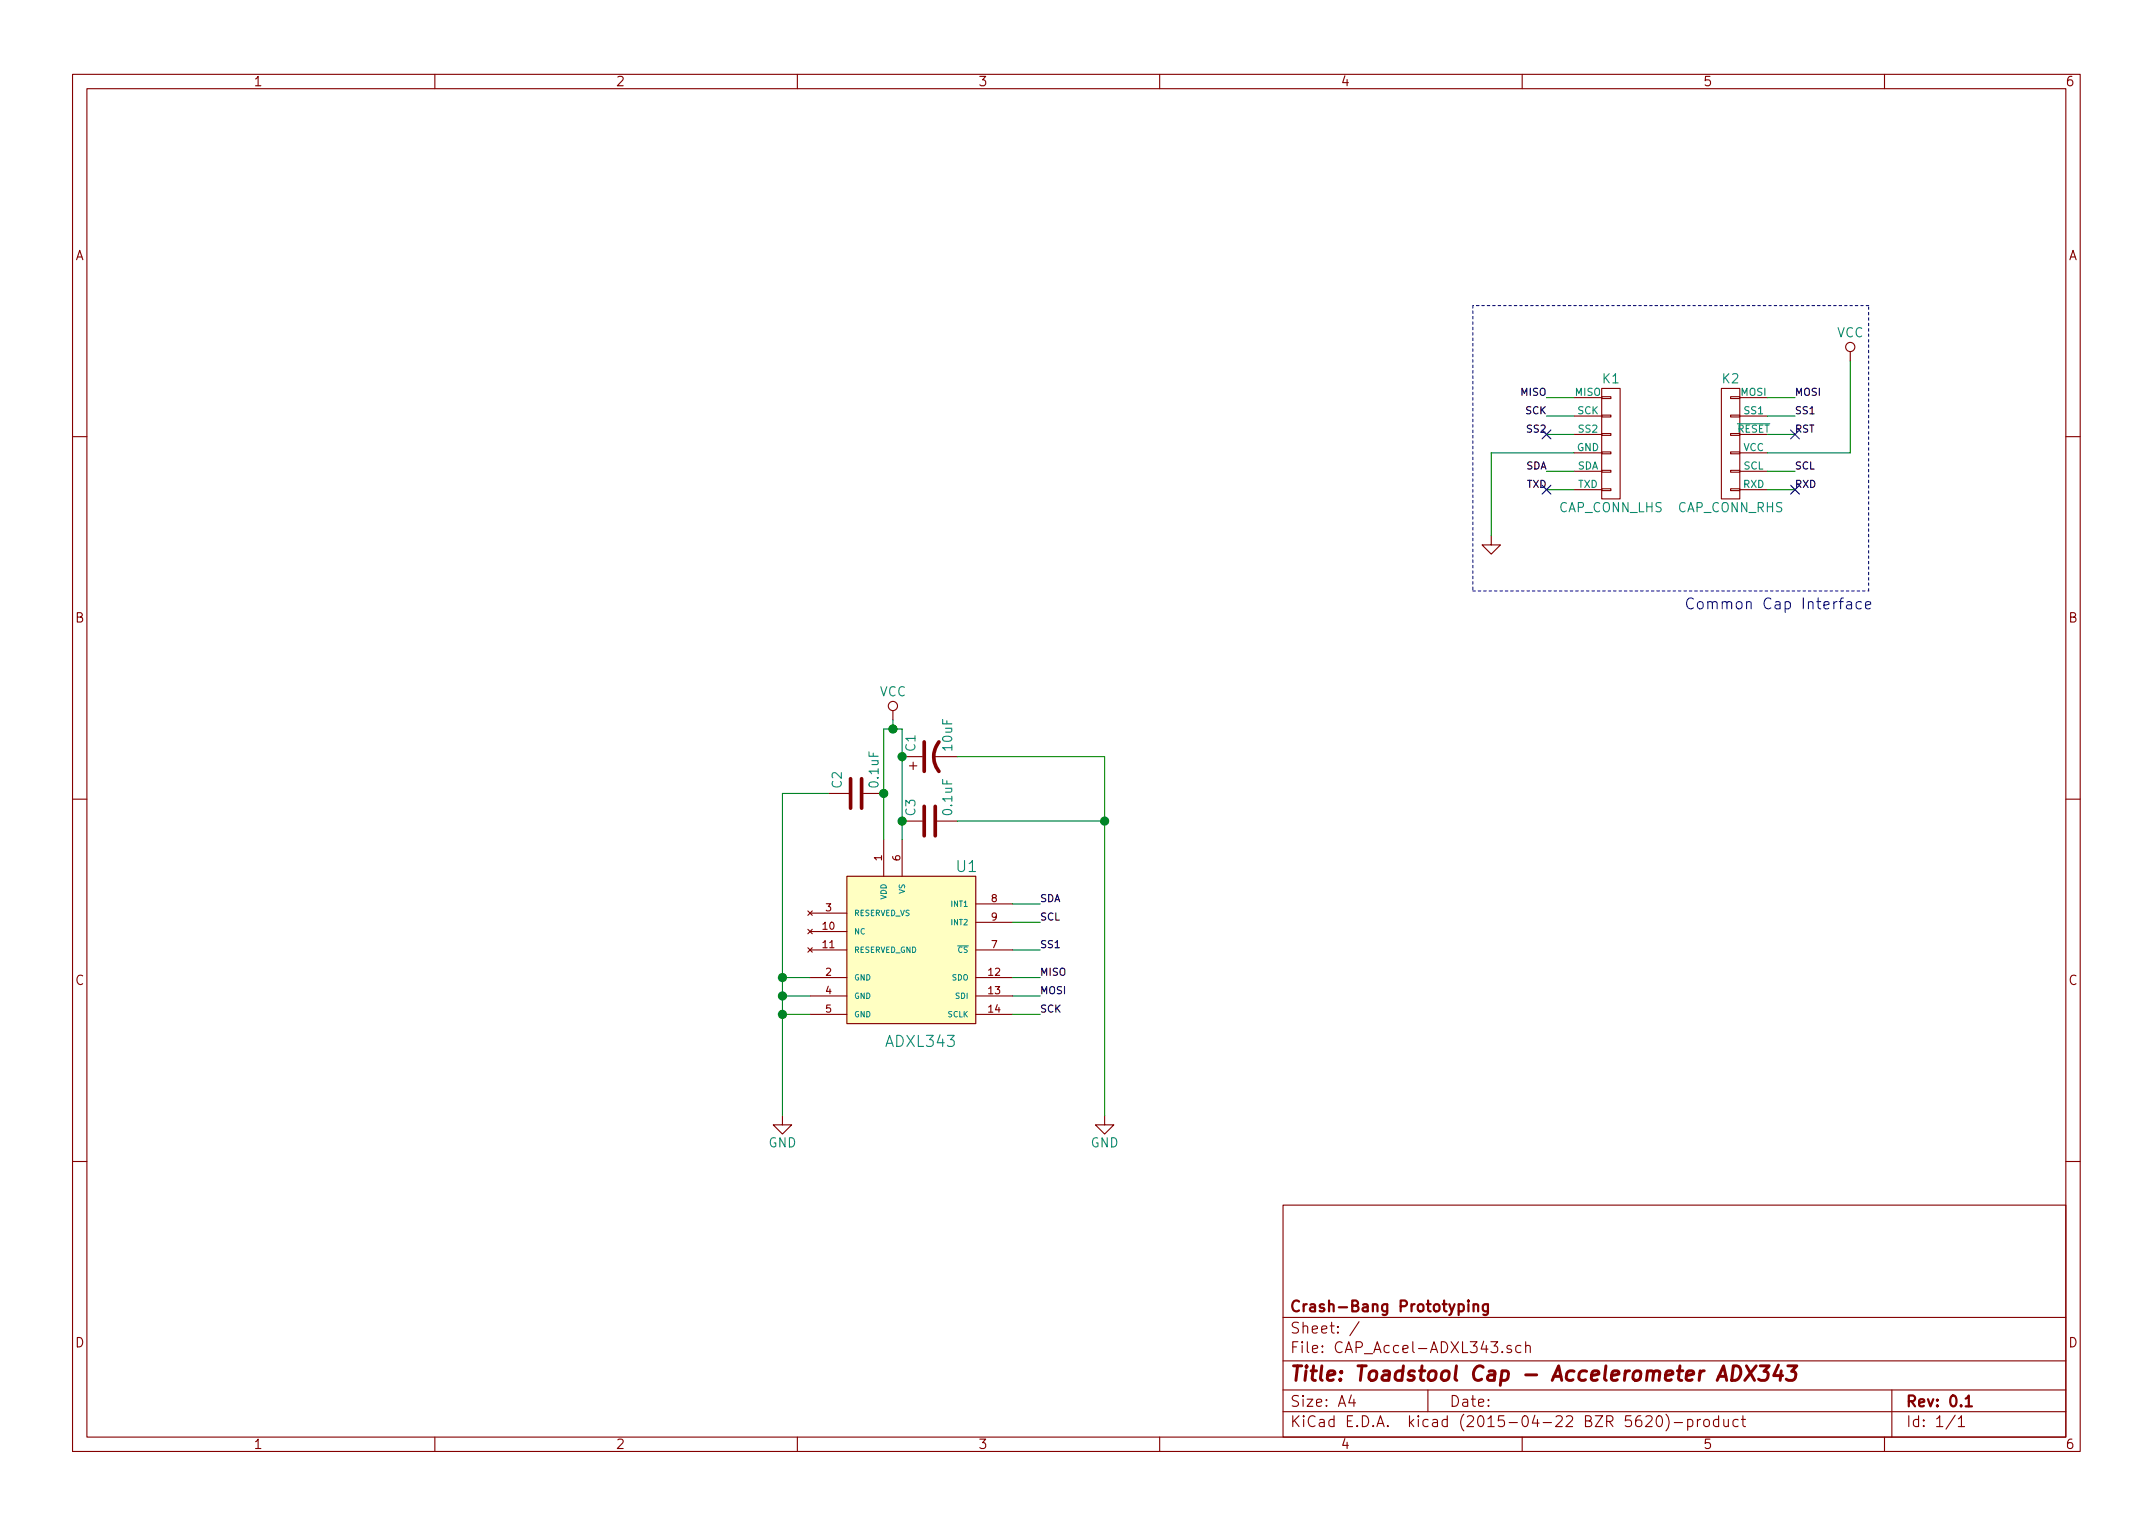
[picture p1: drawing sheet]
<svg xmlns="http://www.w3.org/2000/svg" width="297mm" height="210mm" viewBox="0 0 297 210" stroke-linecap="round" stroke-linejoin="round" font-family="sans-serif">
<g fill="none" stroke="#840000" stroke-width=".15">
<path d="M10 10.3h277v189.9h-277zM12 12.2h273v186.1h-273zM60 10.3v1.9M110 10.3v1.9M160 10.3v1.9M210 10.3v1.9M260 10.3v1.9M217.2 54.9h3.8M217.2 57.4h3.8M217.2 59.9h3.8M221 59.8h1.2v.3h-1.2zM221 57.3h1.2v.2h-1.2z"/>
<path d="M221 54.7h1.2v.3h-1.2zM221 53.6h2.5v15.2h-2.5zM237.5 53.6h2.5v15.2h-2.5zM238.8 59.8h1.2v.3h-1.2zM238.8 57.3h1.2v.2h-1.2zM238.8 54.7h1.2v.3h-1.2zM240 54.9h3.8M240 57.4h3.8M240 59.9h3.8M255.3 48.5v1.3M10 60.2h2M205.7 73.9v1.3h1.3l-1.3 1.2-1.2-1.2h1.2"/>
<path d="M217.2 62.5h3.8M217.2 65h3.8M217.2 67.6h3.8M221 67.4h1.2v.3h-1.2zM221 64.9h1.2v.2h-1.2zM221 62.4h1.2v.2h-1.2zM238.8 67.4h1.2v.3h-1.2zM238.8 64.9h1.2v.2h-1.2zM238.8 62.4h1.2v.2h-1.2zM240 62.5h3.8M240 65h3.8M240 67.6h3.8"/>
<path d="M285 60.2h2M123.2 98v1.3M10 110.3h2M114.3 109.5h2.8M119.1 109.5h2.8M121.9 115.8v5.1M124.5 115.8v5.1M124.5 104.4h2.8M124.5 113.3h2.8M125.5 105.7h1M126 105.2v1M128.8 104.4h3.3"/>
<path d="M129.3 113.3h2.8M285 110.3h2M111.5 125.7l.6 .6M111.5 128.2l.6 .6M111.5 130.8l.6 .6M111.8 134.9h5M111.8 126h5M111.8 137.4h5M111.8 139.9h5M111.8 131.1h5M111.8 128.5h5M112.1 125.7l-.6 .6"/>
<path d="M112.1 128.2l-.6 .6M112.1 130.8l-.6 .6M116.8 120.9h17.8v20.3h-17.8zM134.6 134.9h5.1M134.6 137.4h5.1M134.6 139.9h5.1M134.6 131.1h5.1M134.6 124.7h5.1M134.6 127.2h5.1M107.9 153.9v1.3h1.3l-1.3 1.3-1.2-1.3h1.2M152.4 153.9v1.3h1.3l-1.3 1.3-1.3-1.3h1.3M10 160.2h2"/>
<path d="M177 166.3h108v32h-108zM285 160.2h2M60 198.3v1.9M110 198.3v1.9M160 198.3v1.9M177 194.8h108M177 191.8h108M177 187.8h108M177 181.8h108M186.4 192.5l-.3 1h.9M186.8 193v1M187.5 182.3l-1.3 2"/>
<path d="M197 191.8v3M207.3 186.5v.1l-.1-.1h.1v.1M208.5 185.7a.37 .37 0 0 0-.6 .1v.1a.54 .54 0 0 0 .6 .3l.1 .1-.1 .2-.2 .1-.4-.1M209.8 185.7l-.4-.1-.3 .3 .1 .6 .2 .1 .4-.1M210 198.3v1.9M210.5 185.7a.38 .38 0 0 1 .6 .1v.8M210.5 185.1v1.5M227.1 195.5l.2-.2 .5 .1a.37 .37 0 0 1 .1 .6l-.9 .8h.9M228.7 195.4a.34 .34 0 0 1 .6 .2 .77 .77 0 0 1-.4 1.2 .97 .97 0 0 1-.2-1.4zM229.8 195.1a1.71 1.71 0 0 1 0 2.3M231 196.3h1.1M232.8 195.9a.48 .48 0 0 1 .7 .1l.1 .1-.1 .6a.48 .48 0 0 1-.7 0"/>
<path d="M232.8 195.8v1.5M234.2 195.8v1M234.6 195.8l-.3 .1-.1 .2M235.1 196a.41 .41 0 0 1 .7 .1v.4a.41 .41 0 0 1-.4 .3 .41 .41 0 0 1-.3-.3zM237.1 195.9l-.4-.1-.3 .3 .1 .6 .2 .1 .4-.1M237.1 195.3v1.5M237.8 195.8l.1 .9a.4 .4 0 0 0 .6 0M238.5 195.8v1M239.8 195.9l-.4-.1-.3 .3 .1 .6 .2 .1 .4-.1M240.3 195.8h.5M240.5 195.3v1.3l.2 .2h.1M260 198.3v1.9"/>
<path d="M261 191.8v6.5M269.7 195.2l-1.2 2M270.2 195.8l.4-.5v1.5M270.2 196.8h.8"/>
<circle cx="255.3" cy="47.9" r=".63"/>
<circle cx="123.2" cy="97.4" r=".63"/>
</g>
<path d="M203.3 179.9v1M205.3 179.9v1.2a.39 .39 0 0 1-.7 .3M203.3 180.1a.38 .38 0 0 1 .6 0v.8M205.3 180l-.4-.1-.3 .3v.6l.3 .1 .4-.1M271.2 193l.4-.5v1.5M271.2 194h.9" fill="none" stroke="#840000" stroke-width=".3"/>
<path d="M239.1 188.4h.5a1.03 1.03 0 0 1 .3 1.8l-.5 .2h-.5zM240.9 188.4l1.2 2M242.3 188.4l-1.6 2M242.8 188.4h1.3l-.7 .8a.48 .48 0 0 1 .6 .4l-.1 .5-.2 .2-.2 .1h-.6l-.3-.1M245.4 188.3l-.7 1.5h1.2M245.7 189.1l-.1 1.3M246.7 188.4h1.2l-.7 .8a.48 .48 0 0 1 .6 .4l-.1 .5-.2 .2-.2 .1h-.6l-.3-.1" fill="none" stroke="#840000" stroke-width=".41"/>
<path d="M203.2 42.2v39.3M257.8 42.2h-54.6M203.2 81.5h54.6M257.8 81.5v-39.3" fill="none" stroke="#0000c2" stroke-width=".15" stroke-dasharray=".3 .4"/>
<path d="M254.8 83.1l.2-.1 .4 .1v.9M255.4 83.4h-.4l-.3 .2 .1 .3 .2 .1 .4-.1M256.8 83.1l-.4-.1-.3 .3 .1 .6 .2 .1 .4-.1M257.4 83.5l.7-.1-.1-.3-.4-.1-.2 .2 .1 .7 .1 .1 .4-.1" fill="none" stroke="#0000c2" stroke-width=".15"/>
<path d="M239.7 58.5h4.5" fill="none" stroke="#008484" stroke-width=".15"/>
<g fill="none" stroke="#008400" stroke-width=".15">
<path d="M213.4 54.9h3.8M213.4 57.4h3.8M213.4 59.9h3.8M243.8 54.9h3.8M243.8 57.4h3.8M243.8 59.9h3.8M255.3 49.8v12.7h-11.5M213.4 65h3.8M213.4 67.6h3.8M217.2 62.5h-11.5v11.4M243.8 65h3.8M243.8 67.6h3.8"/>
<path d="M123.2 99.3v1.3M114.3 109.5h-6.4v44.4M121.9 115.8v-15.2h2.6v15.2M132.1 104.4h20.3v49.5M132.1 113.3h20.3M107.9 134.9h3.9M107.9 137.4h3.9M107.9 139.9h3.9M139.7 134.9h3.8M139.7 137.4h3.8M139.7 139.9h3.8M139.7 131.1h3.8"/>
<path d="M139.7 127.2h3.8M139.7 124.7h3.8"/>
</g>
<path d="M116.8 120.9h17.8v20.3h-17.8z" fill="#ffffc2" stroke="#ffffc2" stroke-width=".25"/>
<g fill="#008400" stroke="#008400" stroke-width=".25">
<circle cx="108" cy="137.4" r=".51"/>
<circle cx="108" cy="139.9" r=".51"/>
<circle cx="121.9" cy="109.5" r=".51"/>
<circle cx="123.2" cy="100.6" r=".51"/>
<circle cx="124.5" cy="104.4" r=".51"/>
<circle cx="124.5" cy="113.3" r=".51"/>
<circle cx="108" cy="134.9" r=".51"/>
<circle cx="152.4" cy="113.3" r=".51"/>
</g>
<path d="M117.3 107.4v4.1M118.9 107.4v4.1M127.5 102.4v4M127.5 111.2v4.1M129 111.2v4.1M129.5 102.4a3.3 3.3 0 0 0 0 4" fill="none" stroke="#840000" stroke-width=".51"/>
<path d="M212.8 59.3l1.2 1.2M214 59.3l-1.2 1.2M247 59.3l1.3 1.2M248.3 59.3l-1.3 1.2M212.8 66.9l1.2 1.3M214 66.9l-1.2 1.3M247 66.9l1.3 1.3M248.3 66.9l-1.3 1.3" fill="none" stroke="#000084" stroke-width=".15"/>
<text font-size="2.8" fill="#840000" x="178" y="190.5">Title: Toadstool Cap - Accelerometer ADX343</text>
<text font-size="2.1" fill="#0000c2" x="232.4" y="84.1">Common Cap Interface</text>
<g font-size="2.1" fill="#008484">
<text x="132" y="120.3">U1</text>
<text x="122.4" y="144.4">ADXL343</text>
</g>
<g font-size="2.1" fill="#840000">
<text x="178" y="184">Sheet: /</text>
<text x="178" y="181">Crash-Bang Prototyping</text>
<text x="178" y="186.7">File: CAP_Accel-ADXL343.sch</text>
<text x="178" y="196.9">KiCad E.D.A. kicad (2015-04-22 BZR 5620)-product</text>
<text x="178" y="194.1">Size: A4</text>
<text x="200" y="194.1">Date:</text>
<text x="263" y="194.1">Rev: 0.1</text>
<text x="263" y="196.9">Id: 1/1</text>
</g>
<g font-size="1.8" fill="#840000">
<text x="35" y="11.9">1</text>
<text x="85" y="11.9">2</text>
<text x="135" y="11.9">3</text>
<text x="185" y="11.9">4</text>
<text x="235" y="11.9">5</text>
<text x="285" y="11.9">6</text>
<text x="10.4" y="35.9">A</text>
<text x="285.4" y="35.9">A</text>
<text x="10.4" y="85.9">B</text>
<text x="285.4" y="85.9">B</text>
<text x="10.4" y="135.9">C</text>
<text x="285.4" y="135.9">C</text>
<text x="10.4" y="185.9">D</text>
<text x="285.4" y="185.9">D</text>
<text x="35" y="199.9">1</text>
<text x="85" y="199.9">2</text>
<text x="135" y="199.9">3</text>
<text x="185" y="199.9">4</text>
<text x="235" y="199.9">5</text>
<text x="285" y="199.9">6</text>
</g>
<g font-size="1.8" fill="#008484">
<text x="253.4" y="46.5">VCC</text>
<text x="221.1" y="52.9">K1</text>
<text x="237.6" y="52.9">K2</text>
<text x="215" y="70.7">CAP_CONN_LHS</text>
<text x="231.4" y="70.7">CAP_CONN_RHS</text>
<text x="121.3" y="96.1">VCC</text>
<text x="126.3" y="103.6" transform="rotate(-90 126.3 103.6)">C1</text>
<text x="131.4" y="103.5" transform="rotate(-90 131.4 103.5)">10uF</text>
<text x="116.1" y="108.7" transform="rotate(-90 116.1 108.7)">C2</text>
<text x="121.2" y="108.5" transform="rotate(-90 121.2 108.5)">0.1uF</text>
<text x="126.3" y="112.5" transform="rotate(-90 126.3 112.5)">C3</text>
<text x="131.4" y="112.3" transform="rotate(-90 131.4 112.3)">0.1uF</text>
<text x="106" y="158.3">GND</text>
<text x="150.4" y="158.3">GND</text>
</g>
<g font-size="1.4">
<text x="209.8" y="54.6">MISO</text>
<text x="210.4" y="57.1">SCK</text>
<text x="210.7" y="59.7">SS2</text>
<text x="247.6" y="54.6">MOSI</text>
<text x="247.6" y="57.1">SS1</text>
<text x="247.6" y="59.7">RST</text>
<text x="210.4" y="64.8">SDA</text>
<text x="247.6" y="64.8">SCL</text>
<text x="210.6" y="67.3">TXD</text>
<text x="247.6" y="67.3">RXD</text>
<text x="143.5" y="124.5">SDA</text>
<text x="143.5" y="127">SCL</text>
<text x="143.5" y="130.8">SS1</text>
<text x="143.5" y="137.2">MOSI</text>
<text x="143.5" y="134.6">MISO</text>
<text x="143.5" y="139.7">SCK</text>
</g>
<g font-size="1.4" fill="#008484">
<text x="217.3" y="54.6">MISO</text>
<text x="217.6" y="57.1">SCK</text>
<text x="217.8" y="59.7">SS2</text>
<text x="239.6" y="59.7">RESET</text>
<text x="240.2" y="54.6">MOSI</text>
<text x="240.6" y="57.1">SS1</text>
<text x="217.6" y="62.2">GND</text>
<text x="217.6" y="64.8">SDA</text>
<text x="240.5" y="62.2">VCC</text>
<text x="240.6" y="64.8">SCL</text>
<text x="217.7" y="67.3">TXD</text>
<text x="240.5" y="67.3">RXD</text>
</g>
<g font-size="1.4" fill="#840000">
<text x="121.7" y="118.7" transform="rotate(-90 121.7 118.7)">1</text>
<text x="124.2" y="118.7" transform="rotate(-90 124.2 118.7)">6</text>
<text x="113.9" y="125.7">3</text>
<text x="136.8" y="124.5">8</text>
<text x="113.5" y="128.3">10</text>
<text x="113.5" y="130.8">11</text>
<text x="136.8" y="130.8">7</text>
<text x="136.8" y="127">9</text>
<text x="113.9" y="134.6">2</text>
<text x="113.9" y="137.2">4</text>
<text x="136.4" y="134.6">12</text>
<text x="136.4" y="137.2">13</text>
<text x="113.9" y="139.7">5</text>
<text x="136.4" y="139.7">14</text>
</g>
<g font-size="1.1" fill="#008484">
<text x="122.3" y="124.1" transform="rotate(-90 122.3 124.1)">VDD</text>
<text x="124.8" y="123.3" transform="rotate(-90 124.8 123.3)">VS</text>
<text x="131.3" y="125.1">INT1</text>
<text x="117.9" y="126.4">RESERVED_VS</text>
<text x="117.9" y="128.9">NC</text>
<text x="117.9" y="131.4">RESERVED_GND</text>
<text x="131.3" y="127.6">INT2</text>
<text x="132.1" y="131.4">CS</text>
<text x="117.9" y="135.2">GND</text>
<text x="117.9" y="137.8">GND</text>
<text x="131.3" y="135.2">SDO</text>
<text x="131.8" y="137.8">SDI</text>
<text x="117.9" y="140.3">GND</text>
<text x="130.7" y="140.3">SCLK</text>
</g>
</svg>
